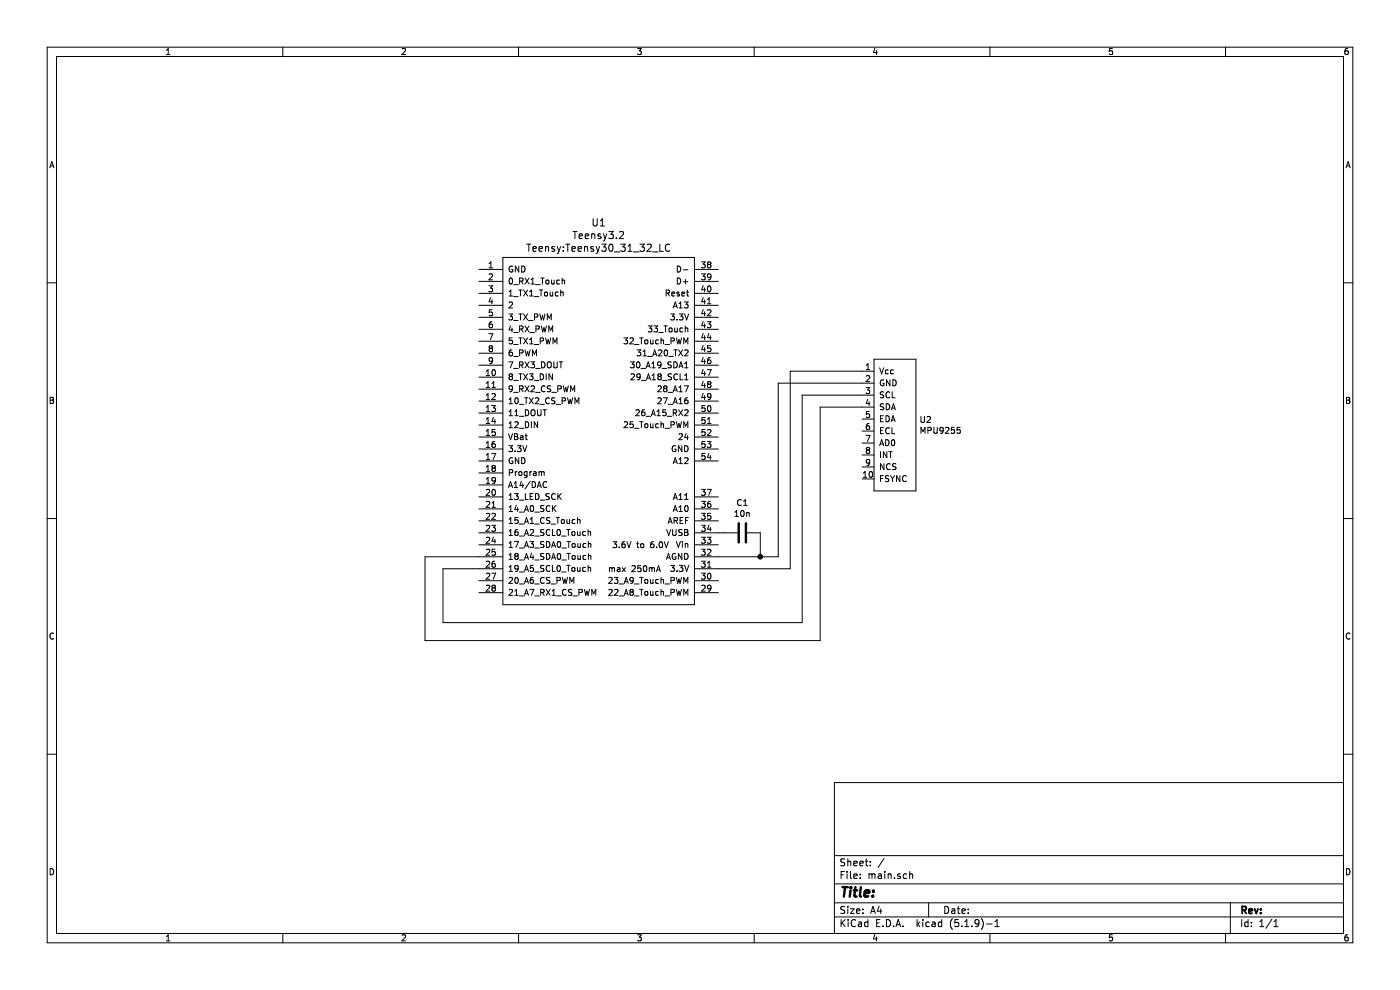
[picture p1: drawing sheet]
EESchema Schematic File Version 4
EELAYER 30 0
EELAYER END
$Descr A4 11693 8268
encoding utf-8
Sheet 1 1
Title ""
Date ""
Rev ""
Comp ""
Comment1 ""
Comment2 ""
Comment3 ""
Comment4 ""
$EndDescr
$Comp
L Teensy:Teensy3.2 U1
U 1 1
P 5000 3600
F 0 "U1" H 5000 5343 60  0000 C CNN
F 1 "Teensy3.2" H 5000 5237 60  0000 C CNN
F 2 "Teensy:Teensy30_31_32_LC" H 5000 5131 60  0000 C CNN
F 3 "" H 5000 2850 60  0000 C CNN
	1    5000 3600
	1    0    0    -1  
$EndComp
$Comp
L custom:MPU9255 U2
U 1 1
P 7550 3400
F 0 "U2" H 7678 3296 50  0000 L CNN
F 1 "MPU9255" H 7678 3205 50  0000 L CNN
F 2 "" H 7350 3850 50  0001 C CNN
F 3 "" H 7350 3850 50  0001 C CNN
	1    7550 3400
	1    0    0    -1  
$EndComp
Wire Wire Line
	7200 3100 6600 3100
Wire Wire Line
	6600 3100 6600 4750
Wire Wire Line
	6600 4750 6000 4750
Wire Wire Line
	6000 4650 6350 4650
Wire Wire Line
	6500 4650 6500 3200
Wire Wire Line
	6500 3200 7200 3200
Wire Wire Line
	7200 3300 6700 3300
Wire Wire Line
	6700 3300 6700 5200
Wire Wire Line
	6700 5200 3700 5200
Wire Wire Line
	3700 5200 3700 4750
Wire Wire Line
	3700 4750 4000 4750
Wire Wire Line
	4000 4650 3550 4650
Wire Wire Line
	3550 4650 3550 5350
Wire Wire Line
	3550 5350 6850 5350
Wire Wire Line
	6850 5350 6850 3400
Wire Wire Line
	6850 3400 7200 3400
$Comp
L Device:C C1
U 1 1
P 6200 4450
F 0 "C1" V 5948 4450 50  0000 C CNN
F 1 "10n" V 6039 4450 50  0000 C CNN
F 2 "" H 6238 4300 50  0001 C CNN
F 3 "~" H 6200 4450 50  0001 C CNN
	1    6200 4450
	0    1    1    0   
$EndComp
Wire Wire Line
	6000 4450 6050 4450
Wire Wire Line
	6350 4450 6350 4650
Connection ~ 6350 4650
Wire Wire Line
	6350 4650 6500 4650
$EndSCHEMATC
